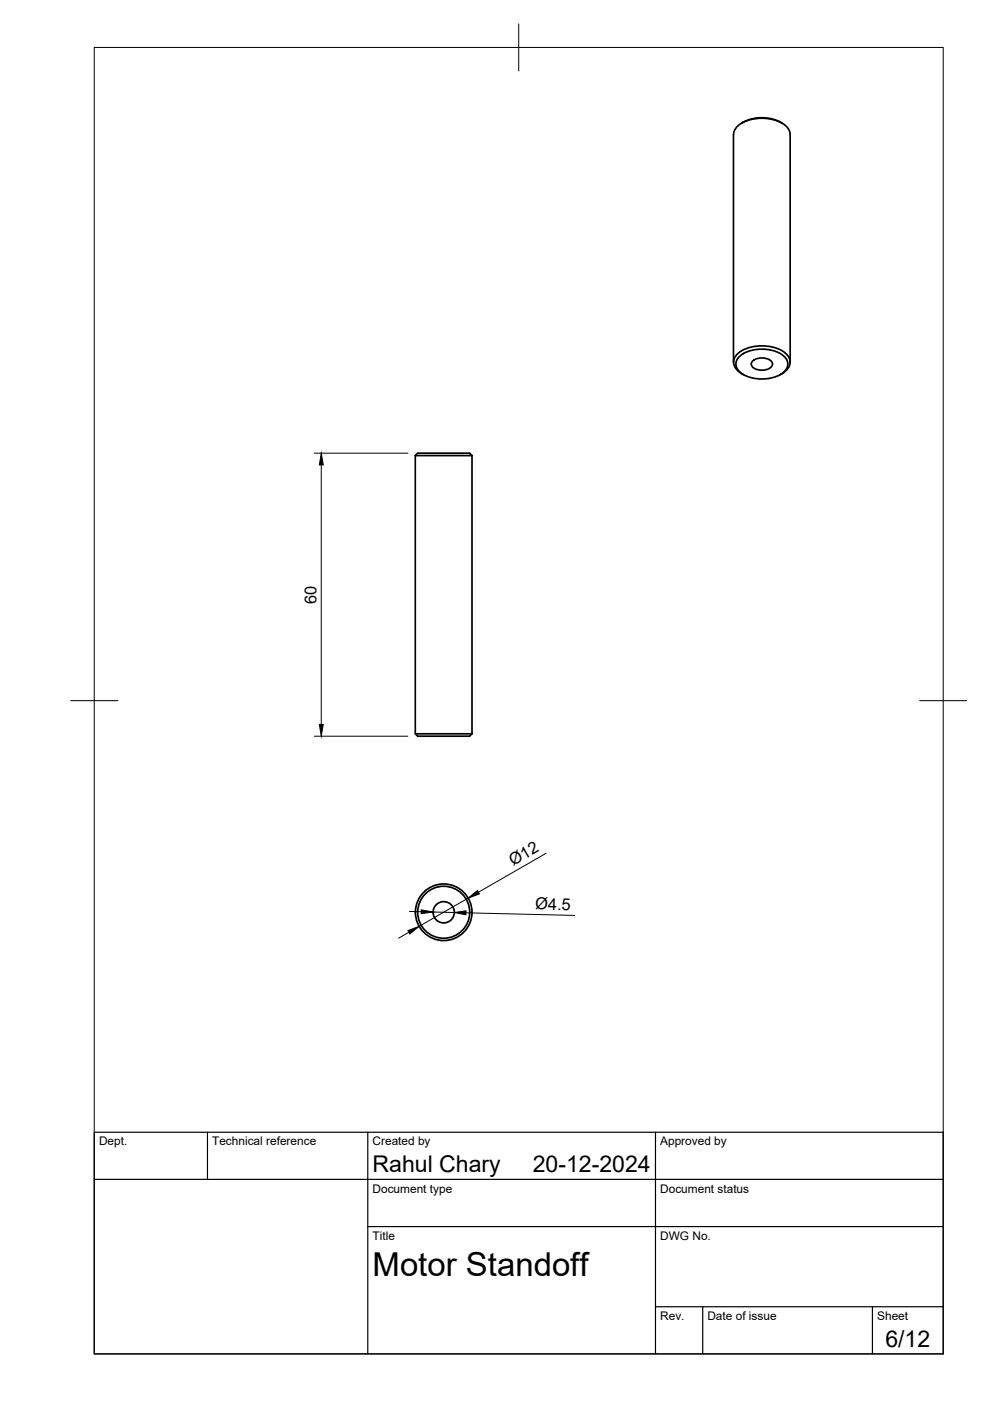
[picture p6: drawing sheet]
<svg xmlns="http://www.w3.org/2000/svg" width="210mm" height="297mm" viewBox="0 0 210 297" stroke-linecap="round" stroke-linejoin="round" font-family="sans-serif">
<!-- layer: Visible -->
<g fill="none" stroke="#000" stroke-width=".36">
<path d="M157.6 25.9l-.3 .2M157.6 25.9a8.5 8.5 0 0 1 8.2 .2M155.5 76.8v-48.3a3.7 3.7 0 0 1 3-3 8.9 8.9 0 0 1 8.2 1.3l.7 1.1 .1 .6v48.3M156.9 75.5a8.2 8.2 0 0 1 9.2 0 2.12 2.12 0 0 1 0 3.4 8.2 8.2 0 0 1-9.2 0 2.12 2.12 0 0 1 0-3.4zM157.6 79.4a2.93 2.93 0 0 1-1.9-3.5 6.5 6.5 0 0 1 5.8-2.6 6.5 6.5 0 0 1 5.8 2.6 2.59 2.59 0 0 1-1.5 3.3l-.4 .2M159.6 76.5a3.1 3.1 0 0 1 4.1 .4 1.41 1.41 0 0 1-1.6 1.6 2.7 2.7 0 0 1-2.7-1v-.6zM88.1 96.6l.5-.5h11l.5 .5M88.1 96.6h12M88.1 96.6v59l.5 .5h11l.5-.5M100.1 96.6v59M88.1 155.6h12"/>
<circle cx="94.1" cy="193.4" r="5.5"/>
<circle cx="94.1" cy="193.4" r="2.25"/>
<circle cx="94.1" cy="193.4" r="6"/>
</g>
<!-- layer: BORDER -->
<path d="M20 10.1h180v276.9h-180zM110 5.1v10M15 148.6h10M195 148.6h10" fill="none" stroke="#000" stroke-width=".21"/>
<!-- layer: TITLEBLOCK -->
<path d="M20 240.1h180v46.9h-180zM20 250h180M44 240.1v9.9M78 240.1v46.9M139 240.1v46.9M78 260.1h122M139 277.1h61M149 277.1v9.9M185 277.1v9.9" fill="none" stroke="#000" stroke-width=".25"/>
<!-- layer: FD_Dimensions -->
<path d="M66.6 96.1h19.9M68.1 98.6v55M66.6 156.1h19.9M86.7 197.7l-2.2 1.2M86.8 193.2l2.5 .1M91.8 193.4l4.5 .1M98.8 193.5l23.1 .6M99.3 190.4l-10.4 6M115.8 180.9l-14.4 8.3" fill="none" stroke="#000" stroke-width=".21"/>
<path d="M68.1 96.1l.4 2.5h-.8zM67.7 153.6h.8l-.4 2.5zM86.5 197.3l2.4-.9-2 1.6zM89.3 192.9l2.5 .5-2.5 .3zM96.3 193.5l2.5-.4v.9zM99.3 190.4l1.9-1.6 .4 .7z" fill="#000" stroke="#000" stroke-width=".21"/>
<text font-size="7" x="79" y="270.6">Motor Standoff</text>
<g font-size="4.9">
<text x="79" y="248.5">Rahul Chary</text>
<text x="113" y="248.5">20-12-2024</text>
<text x="187.7" y="285.7">6/12</text>
</g>
<g font-size="3.5">
<text x="67.1" y="128" transform="rotate(-90 67.1 128)">60</text>
<text x="108.8" y="183.7" transform="rotate(-30 108.8 183.7)">Ø12</text>
<text x="113.5" y="192.8" transform="rotate(1 113.5 192.8)">Ø4.5</text>
</g>
<g font-size="2.5">
<text x="21" y="242.9">Dept.</text>
<text x="45" y="242.9">Technical reference</text>
<text x="79" y="242.9">Created by</text>
<text x="140" y="242.9">Approved by</text>
<text x="79" y="252.8">Document type</text>
<text x="140" y="252.8">Document status</text>
<text x="79" y="262.9">Title</text>
<text x="140" y="262.9">DWG No.</text>
<text x="140" y="279.9">Rev.</text>
<text x="150" y="279.9">Date of issue</text>
<text x="186" y="279.9">Sheet</text>
</g>
</svg>
